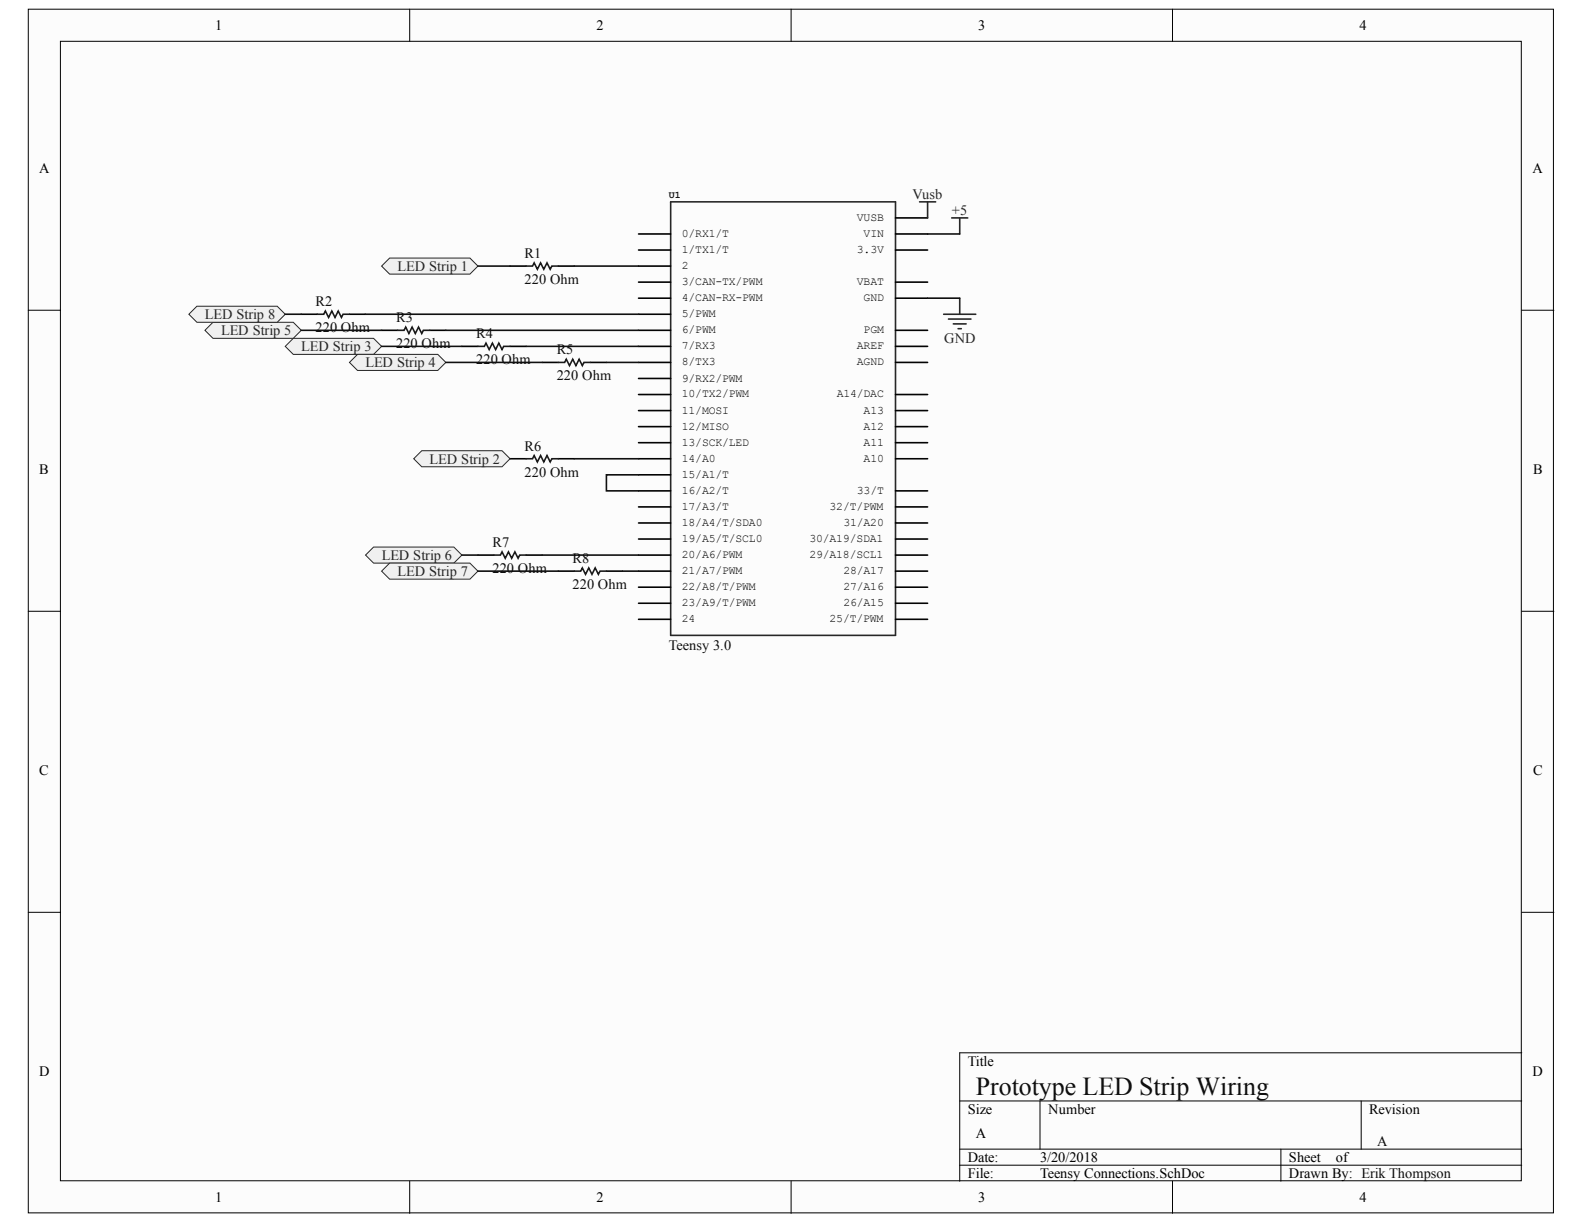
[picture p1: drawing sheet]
<svg xmlns="http://www.w3.org/2000/svg" width="279mm" height="216mm" viewBox="0 0 279 216" stroke-linecap="round" stroke-linejoin="round" font-family="sans-serif">
<g fill="#fcfcfc" stroke="#000" stroke-width=".18">
<path d="M5 1.6h269v212.3h-269z"/>
<path d="M10.7 7.3h257.6v201h-257.6z"/>
</g>
<g fill="none" stroke="#000" stroke-width=".18">
<path d="M72.3 1.6v5.7M139.5 1.6v5.7M206.8 1.6v5.7M5 54.7h5.7M268.4 54.7h5.7M5 107.8h5.7M268.4 107.8h5.7M5 160.9h5.7M268.4 160.9h5.7M169.3 194.2h99.1M183.4 194.2v8.5M240.1 194.2v8.5"/>
<path d="M268.4 185.7h-99.1v22.7M72.3 208.4v5.6M139.5 208.4v5.6M169.3 202.7h99.1M169.3 205.5h99.1M206.8 208.4v5.6M225.9 202.7v5.7"/>
</g>
<path d="M118.3 35.6h39.7v76.5h-39.7zM162.2 35.6h2.8M163.6 35.6v2.8M167.9 38.4h2.8M169.3 38.4v2.9M166.5 55.4h5.6M167.3 56.3h4M168.2 57.1h2.2M169 58h.6M169.3 52.6v2.8" fill="none" stroke="#262626" stroke-width=".28"/>
<g fill="none" stroke="#000" stroke-width=".28">
<path d="M158 38.4h5.6M53.1 55.4h2.9M61.6 55.4h2.9M67.3 58.3h2.8M75.8 58.3h2.8M90 46.9h2.8M98.5 46.9h2.8M112.6 58.3h5.7M112.6 55.4h5.7M112.6 52.6h5.7M112.6 49.8h5.7M112.6 46.9h5.7"/>
<path d="M112.6 44.1h5.7M112.6 41.3h5.7M158 58.3h5.6M158 52.6h5.6M158 49.8h5.6M158 44.1h5.6M158 41.3h5.6M81.5 61.1h2.8M90 61.1h2.8M95.6 63.9h2.9M104.1 63.9h2.9M112.6 75.3h5.7"/>
<path d="M112.6 72.4h5.7M112.6 69.6h5.7M112.6 66.8h5.7M112.6 63.9h5.7M112.6 61.1h5.7M112.6 78.1h5.7M158 75.3h5.6M158 72.4h5.6M158 69.6h5.6M158 63.9h5.6M158 61.1h5.6M158 78.1h5.6"/>
<path d="M84.3 97.9h2.8M90 80.9h2.8M92.8 97.9h2.8M98.5 80.9h2.8M112.6 97.9h5.7M112.6 95.1h5.7M112.6 92.2h5.7M112.6 89.4h5.7M112.6 86.6h5.7M112.6 83.8h5.7M112.6 80.9h5.7M158 97.9h5.6"/>
<path d="M158 95.1h5.6M158 92.2h5.6M158 89.4h5.6M158 86.6h5.6M158 80.9h5.6M98.5 100.7h2.8M107 100.7h2.8M112.6 106.4h5.7M112.6 103.6h5.7M112.6 100.7h5.7M112.6 109.2h5.7M158 106.4h5.6"/>
<path d="M158 103.6h5.6M158 100.7h5.6M158 109.2h5.6"/>
</g>
<path d="M64.5 55.4h48.1M78.6 58.3h34M101.3 46.9h11.3M92.8 61.1h19.8M107 63.9h5.6M95.6 97.9h17M101.3 80.9h11.3M112.6 83.8h-5.6v2.8h5.6M109.8 100.7h2.8" fill="none" stroke="#0e0e0e" stroke-width=".28"/>
<path d="M56 55.4h1.1l.3-.5 .6 1.1 .5-1.1 .6 1.1 .6-1.1 .5 1.1 .3-.6h1.1M70.1 58.3h1.2l.3-.6 .5 1.1 .6-1.1 .6 1.1 .5-1.1 .6 1.1 .3-.5h1.1M92.8 46.9h1.1l.3-.5 .6 1.1 .6-1.1 .5 1.1 .6-1.1 .6 1.1 .2-.6h1.2M84.3 61.1h1.1l.3-.6 .6 1.2 .6-1.2 .5 1.2 .6-1.2 .6 1.2 .2-.6h1.2M98.5 63.9h1.1l.3-.5 .6 1.1 .5-1.1 .6 1.1 .6-1.1 .5 1.1 .3-.6h1.1M87.1 97.9h1.2l.3-.6 .5 1.2 .6-1.2 .6 1.2 .5-1.2 .6 1.2 .3-.6h1.1M92.8 80.9h1.1l.3-.5 .6 1.1 .6-1.1 .5 1.1 .6-1.1 .6 1.1 .2-.6h1.2M101.3 100.7h1.1l.3-.5 .6 1.1 .6-1.1 .5 1.1 .6-1.1 .5 1.1 .3-.6h1.2" fill="none" stroke="#1c1c1c" stroke-width=".28"/>
<g fill="#f0f0f0" stroke="#262626" stroke-width=".18">
<path d="M67.3 46.9l1.4-1.4h14.2l1.4 1.4-1.4 1.5h-14.2z" fill-rule="evenodd"/>
<path d="M73 80.9l1.4-1.4h14.2l1.4 1.4-1.4 1.4h-14.2z" fill-rule="evenodd"/>
<path d="M50.3 61.1l1.4-1.4h14.2l1.4 1.4-1.4 1.4h-14.2z" fill-rule="evenodd"/>
<path d="M61.6 63.9l1.5-1.4h14.1l1.4 1.4-1.4 1.4h-14.1z" fill-rule="evenodd"/>
<path d="M36.1 58.3l1.5-1.5h14.1l1.4 1.5-1.4 1.4h-14.1z" fill-rule="evenodd"/>
<path d="M64.5 97.9l1.4-1.4h14.2l1.4 1.4-1.4 1.4h-14.2z" fill-rule="evenodd"/>
<path d="M67.3 100.7l1.4-1.4h14.2l1.4 1.4-1.4 1.5h-14.2z" fill-rule="evenodd"/>
<path d="M33.3 55.4l1.4-1.4h14.2l1.4 1.4-1.4 1.4h-14.2z" fill-rule="evenodd"/>
</g>
<path d="M50.3 55.4h2.8M53.1 58.3h14.2M84.3 46.9h5.7M163.6 41.3h5.7M163.6 52.6h5.7M67.3 61.1h14.2M78.6 63.9h17M81.5 97.9h2.8M84.3 100.7h14.2" fill="none" stroke="#0e0e0e" stroke-width=".28"/>
<text font-size="4.6" fill="#0e0e0e" x="172.1" y="193.2">Prototype LED Strip Wiring</text>
<g font-size="2.5">
<text x="38" y="5.3">1</text>
<text x="105.2" y="5.3">2</text>
<text x="172.6" y="5.3">3</text>
<text x="239.8" y="5.3">4</text>
<text x="6.9" y="30.4">A</text>
<text x="270.3" y="30.4">A</text>
<text x="6.9" y="83.5">B</text>
<text x="270.4" y="83.5">B</text>
<text x="6.9" y="136.7">C</text>
<text x="270.4" y="136.7">C</text>
<text x="6.9" y="189.8">D</text>
<text x="170.7" y="188">Title</text>
<text x="270.3" y="189.8">D</text>
<text x="170.7" y="196.5">Size</text>
<text x="184.9" y="196.5">Number</text>
<text x="241.5" y="196.5">Revision</text>
<text x="172.1" y="200.7">A</text>
<text x="170.7" y="205">Date:</text>
<text x="170.7" y="207.8">File:</text>
<text x="183.5" y="205">3/20/2018</text>
<text x="183.5" y="207.8">Teensy Connections.SchDoc</text>
<text x="227.4" y="205">Sheet</text>
<text x="227.4" y="207.8">Drawn By: Erik Thompson</text>
<text x="235.6" y="205">of</text>
<text x="38" y="212.1">1</text>
<text x="105.2" y="212.1">2</text>
<text x="172.6" y="212.1">3</text>
<text x="239.8" y="212.1">4</text>
</g>
<g font-size="2.5" fill="#262626">
<text x="161" y="35.1">Vusb</text>
<text x="167.9" y="37.9">+5</text>
<text x="70.1" y="47.8">LED Strip 1</text>
<text x="36.1" y="56.3">LED Strip 8</text>
<text x="39" y="59.1">LED Strip 5</text>
<text x="53.1" y="62">LED Strip 3</text>
<text x="64.5" y="64.8">LED Strip 4</text>
<text x="166.5" y="60.5">GND</text>
<text x="75.8" y="81.8">LED Strip 2</text>
<text x="67.3" y="98.8">LED Strip 6</text>
<text x="70.1" y="101.6">LED Strip 7</text>
</g>
<g font-size="2.5" fill="#0e0e0e">
<text x="92.5" y="45.5">R1</text>
<text x="92.5" y="50.1">220 Ohm</text>
<text x="55.7" y="54">R2</text>
<text x="55.7" y="58.6">220 Ohm</text>
<text x="69.9" y="56.8">R3</text>
<text x="84" y="59.7">R4</text>
<text x="69.9" y="61.4">220 Ohm</text>
<text x="84" y="64.2">220 Ohm</text>
<text x="98.2" y="62.5">R5</text>
<text x="98.2" y="67.1">220 Ohm</text>
<text x="92.5" y="79.5">R6</text>
<text x="92.5" y="84.1">220 Ohm</text>
<text x="86.9" y="96.5">R7</text>
<text x="86.9" y="101.1">220 Ohm</text>
<text x="101" y="99.4">R8</text>
<text x="101" y="103.8">220 Ohm</text>
<text x="118" y="114.7">Teensy 3.0</text>
<text x="242.9" y="202.1">A</text>
</g>
<g font-size="2">
<text x="120.3" y="41.8">0/RX1/T</text>
<text x="151.2" y="39">VUSB</text>
<text x="152.3" y="41.8">VIN</text>
<text x="120.3" y="47.4">2</text>
<text x="120.3" y="44.6">1/TX1/T</text>
<text x="151.2" y="44.6">3.3V</text>
<text x="120.3" y="53.1">4/CAN-RX-PWM</text>
<text x="120.3" y="50.3">3/CAN-TX/PWM</text>
<text x="151.2" y="50.3">VBAT</text>
<text x="152.3" y="53.1">GND</text>
<text x="120.3" y="58.8">6/PWM</text>
<text x="120.3" y="56">5/PWM</text>
<text x="152.3" y="58.8">PGM</text>
<text x="120.3" y="64.4">8/TX3</text>
<text x="120.3" y="61.6">7/RX3</text>
<text x="151.2" y="64.4">AGND</text>
<text x="151.2" y="61.6">AREF</text>
<text x="120.3" y="70.1">10/TX2/PWM</text>
<text x="120.3" y="67.3">9/RX2/PWM</text>
<text x="147.6" y="70.1">A14/DAC</text>
<text x="120.3" y="75.8">12/MISO</text>
<text x="120.3" y="73">11/MOSI</text>
<text x="152.3" y="75.8">A12</text>
<text x="152.3" y="73">A13</text>
<text x="120.3" y="81.4">14/A0</text>
<text x="120.3" y="78.6">13/SCK/LED</text>
<text x="152.3" y="81.4">A10</text>
<text x="152.3" y="78.6">A11</text>
<text x="120.3" y="90">17/A3/T</text>
<text x="120.3" y="87.1">16/A2/T</text>
<text x="120.3" y="84.3">15/A1/T</text>
<text x="146.3" y="90">32/T/PWM</text>
<text x="151.2" y="87.1">33/T</text>
<text x="120.3" y="95.6">19/A5/T/SCL0</text>
<text x="120.3" y="92.8">18/A4/T/SDA0</text>
<text x="142.8" y="95.6">30/A19/SDA1</text>
<text x="148.8" y="92.8">31/A20</text>
<text x="120.3" y="101.3">21/A7/PWM</text>
<text x="120.3" y="98.4">20/A6/PWM</text>
<text x="142.8" y="98.4">29/A18/SCL1</text>
<text x="148.8" y="101.3">28/A17</text>
<text x="120.3" y="107">23/A9/T/PWM</text>
<text x="120.3" y="104.1">22/A8/T/PWM</text>
<text x="148.8" y="107">26/A15</text>
<text x="148.8" y="104.1">27/A16</text>
<text x="120.3" y="109.8">24</text>
<text x="146.3" y="109.8">25/T/PWM</text>
</g>
<text font-size="1.8" fill="#0e0e0e" x="118" y="34.8">U1</text>
</svg>
